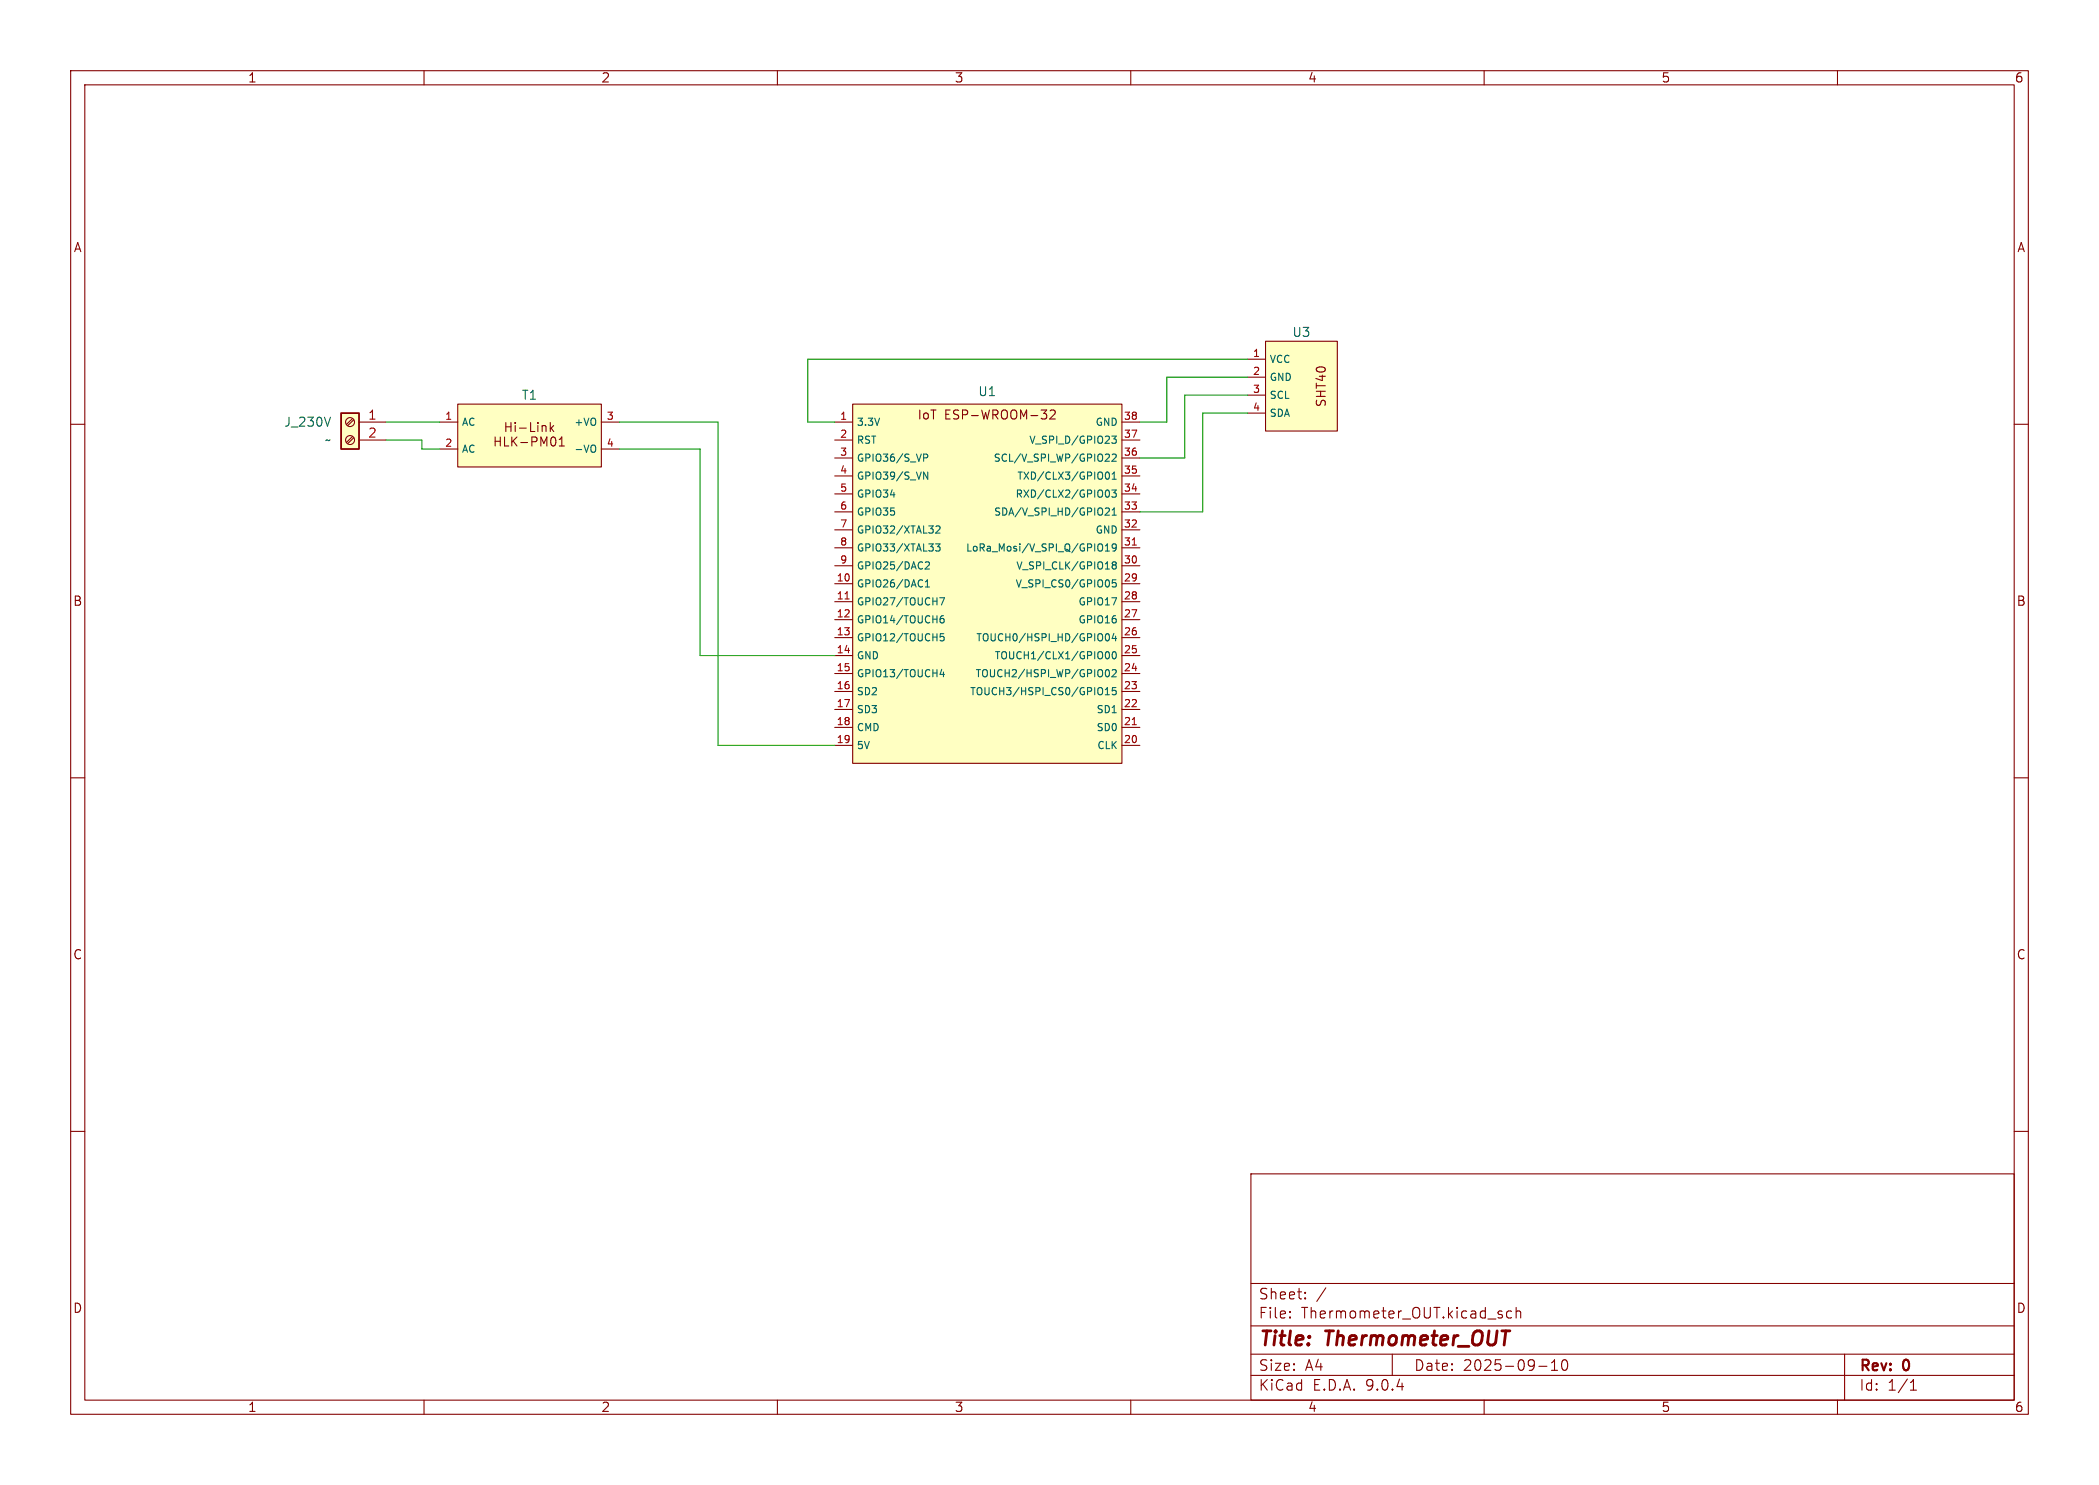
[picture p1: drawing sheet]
<svg xmlns="http://www.w3.org/2000/svg" width="297mm" height="210mm" viewBox="0 0 297 210" stroke-linecap="round" stroke-linejoin="round" font-family="sans-serif">
<g fill="none" stroke="#840000" stroke-width=".15">
<path d="M10 10h277v190h-277zM12 12h273v186h-273zM60 10v2M110 10v2M160 10v2M210 10v2M260 10v2M10 60h2M285 60h2M10 110h2M285 110h2M10 160h2"/>
<path d="M177 166h108v32h-108zM285 160h2M60 198v2M110 198v2M160 198v2M177 194.5h108M177 191.5h108M177 187.5h108M177 181.5h108M182.5 186.3h.1l-.1 .1M182.5 186.3v.1M182.5 185.5v.1"/>
<path d="M182.5 185.5h.1l-.1 .1M184.7 183.6v.1M184.7 183.6h-.1l.1 .1M184.7 182.8v.1M184.7 182.8h-.1l.1 .1M187.6 182.1l-1.3 2M197 191.5v3M210 198v2M213.9 185.5l-.4-.1-.3 .3v.4l.1 .2 .2 .1 .4-.1M214.5 185.5a.37 .37 0 0 1 .7 .1v.8M214.5 184.9v1.5M217.7 193.2h1.2"/>
<path d="M219.5 193.8h.9M219.5 192.7l.5-.4v1.5M221.1 192.4a.36 .36 0 0 1 .4-.1 .36 .36 0 0 1 .2 .3 .77 .77 0 0 1-.4 1.2 .91 .91 0 0 1-.2-1.4zM260 198v2M261 191.5v6.5M270.3 196.6h.9M270.3 195.5l.4-.4v1.5"/>
</g>
<path d="M48.3 58.4h2.5v5.1h-2.5z" fill="#ffffc2"/>
<path d="M48.3 58.4h2.5v5.1h-2.5z" fill="none" stroke="#840000" stroke-width=".25"/>
<g fill="none" stroke="#840000" stroke-width=".15">
<path d="M49.9 59.2l-.9 .8M50.1 59.4l-.9 .8M50.8 59.7h3.8M49.9 61.7l-.9 .9M50.1 61.9l-.9 .8M50.8 62.2h3.8"/>
<circle cx="49.5" cy="59.7" r=".63"/>
<circle cx="49.5" cy="62.2" r=".63"/>
</g>
<path d="M46.8 59l-.5 1.3" fill="none" stroke="#006464" stroke-width=".15"/>
<path d="M64.8 57.2h20.3v8.8h-20.3z" fill="#ffffc2"/>
<g fill="none" stroke="#840000" stroke-width=".15">
<path d="M62.2 59.7h2.6M64.8 57.2h20.3v8.8h-20.3zM71.6 59.8v1.2M72.3 59.8v1.2M72.9 59.8v.1M75.1 59.8v1.2h.6M76.1 59.8v.1M77.9 59.8v1.2M85.1 59.7h2.5M62.2 63.5h2.6M70.1 61.8v1.3M70.1 62.4h.7"/>
<path d="M70.8 61.8v1.3M71.4 61.8v1.3h.6M71.6 60.4h.7M72.4 61.8v1.3M72.6 62.3l.5 .8M72.9 60.2v.8M73.1 61.8l-.7 .7M73.5 60.5h1M73.7 62.6h1M75.3 62.5l.6-.1 .1-.2-.1-.3-.2-.1h-.4v1.3M76.1 60.2v.8M76.5 63.1v-1.3l.5 .9 .4-.9v1.3"/>
<path d="M76.7 60.2v.8M76.7 60.3l.2-.1h.3l.1 .8M78 60.5l.3 .5M78.1 61.9l.1-.1a.69 .69 0 0 1 .3 1.1l-.2 .2a.69 .69 0 0 1-.3-1.2zM78.3 60.2l-.4 .5M79.1 63.1h.8M79.1 62.2l.4-.4v1.3M85.1 63.5h2.5"/>
</g>
<path d="M84 62.9l.1 .1a.65 .65 0 0 1-.1 1" fill="none" stroke="#006464" stroke-width=".15"/>
<path d="M120.6 57.2h38.1v50.8h-38.1z" fill="#ffffc2"/>
<g fill="none" stroke="#840000" stroke-width=".15">
<path d="M118.1 59.7h2.5M120.6 57.2h38.1v50.8h-38.1zM147.3 58h.8l-.4 .5M148 58.5l.1 .2v.3l-.1 .2M148.6 58.1l.2-.1h.3l.2 .1v.2v.2l-.8 .8h.8M158.7 59.7h2.6M118.1 62.2h2.5M118.1 64.8h2.5M118.1 67.3h2.5M118.1 69.9h2.5M118.1 72.4h2.5M118.1 74.9h2.5"/>
<path d="M118.1 77.5h2.5M158.7 62.2h2.6M158.7 64.8h2.6M158.7 67.3h2.6M158.7 69.9h2.6M158.7 72.4h2.6M158.7 74.9h2.6M158.7 77.5h2.6M118.1 80h2.5M118.1 82.6h2.5M118.1 85.1h2.5M118.1 87.6h2.5"/>
<path d="M118.1 90.2h2.5M118.1 92.7h2.5M118.1 95.3h2.5M118.1 97.8h2.5M158.7 80h2.6M158.7 82.6h2.6M158.7 85.1h2.6M158.7 87.6h2.6M158.7 90.2h2.6M158.7 92.7h2.6M158.7 95.3h2.6M158.7 97.8h2.6"/>
<path d="M118.1 100.3h2.5M118.1 102.9h2.5M118.1 105.4h2.5M158.7 100.3h2.6M158.7 102.9h2.6M158.7 105.4h2.6"/>
</g>
<g fill="none" stroke="#006464" stroke-width=".15">
<path d="M130.7 64.2h.4l.2 .2-.1 .3h-.5M130.7 66.8l.6 1v-1M130.9 79.6l.4-.1 .2 .2-.6 .8h.6M132.4 76.9h.6l-.3 .4 .3 .1v.4l-.2 .1-.4-.1M132.4 74.5l.4-.1 .2 .3-.6 .7h.6M155.9 77a.72 .72 0 0 1 0 .9M156.4 77.9h.6M156.4 69.7l.1-.3 .1-.1a.54 .54 0 0 1 .4 .5 .54 .54 0 0 1-.4 .5l-.1-.1-.1-.3M156.4 71.9l.4-.1 .2 .3-.6 .8h.6M156.4 77.2l.3-.3v1M156.5 66.9l.1-.1a.54 .54 0 0 1 .4 .5 .54 .54 0 0 1-.4 .5l-.1-.1-.1-.3zM156.5 64.2l.4 .1 .1 .2-.6 .7h.6"/>
<path d="M157.3 61.7h.6l-.3 .4 .3 .1v.4l-.1 .1-.5-.1M157.3 69.3h.6l-.3 .4 .3 .1v.4l-.1 .1-.5-.1M157.4 64.3l.4-.1 .1 .3-.6 .7h.6M157.4 67.8h.5M157.4 67l.3-.2v1M157.4 72.1l.3-.3v1.1M157.4 72.9h.5M157.6 79.9l-.2-.2 .2-.2h.3v.1l-.1 .3M157.6 79.9l-.2 .2v.3l.2 .1 .3-.1v-.1v-.3l-.1-.1M157.6 79.9h.2M157.9 77.4l-.1 .1h-.2l-.2-.1 .1-.4 .3-.1 .1 .1a.67 .67 0 0 1-.2 .9h-.2M130.9 83h.6"/>
<path d="M130.9 82.3l.3-.3v1M133 84.5h.6l-.4 1.1M133.3 94.6l-.3 .8h.6M133.5 87.1h-.3a.68 .68 0 0 0 0 1l.3-.1 .1-.3-.2-.2h-.2l-.2 .2M133.5 95v.7M133.5 89.6h-.4l-.1 .5 .2-.1 .3 .1 .1 .1-.1 .3-.1 .1-.4-.1M156.4 95.1l.1-.3 .1-.1a.54 .54 0 0 1 .4 .5 .54 .54 0 0 1-.4 .5l-.1-.1-.1-.3M156.4 97.5l.3-.3v1.1M156.4 98.3h.6M156.5 92.3l.1-.1a.54 .54 0 0 1 .4 .5 .54 .54 0 0 1-.4 .5l-.1-.1-.1-.3zM156.5 89.7l.1-.1a.54 .54 0 0 1 .4 .5 .54 .54 0 0 1-.4 .5l-.1-.1-.1-.3zM157.4 94.8l.4-.1 .1 .3-.6 .7h.6"/>
<path d="M157.5 92.3l.1-.1a.54 .54 0 0 1 .4 .5 .54 .54 0 0 1-.4 .5l-.1-.1-.1-.3zM157.6 89.6l-.2 .7h.6M157.9 90v.6M157.9 82h-.5v.5l.1-.1h.4v.2v.3l-.1 .1-.4-.1M157.9 97.2h-.5v.5l.1-.1 .4 .1v.1v.4l-.1 .1-.4-.1"/>
</g>
<path d="M160.2 77.1h.6M119.6 84.7h.6M160.2 102.5h.6" fill="none" stroke="#a90000" stroke-width=".15"/>
<path d="M179.1 48.3h10.1v12.7h-10.1z" fill="#ffffc2"/>
<path d="M176.5 50.8h2.6M176.5 53.3h2.6M176.5 55.9h2.6M176.5 58.4h2.6M179.1 48.3h10.1v12.7h-10.1z" fill="none" stroke="#840000" stroke-width=".15"/>
<path d="M54.6 59.7h7.6M87.6 59.7h14v45.7h16.5M176.5 50.8h-62.2v8.9h3.8M176.5 53.3h-11.4v6.4h-3.8M176.5 55.9h-8.9v8.9h-6.3M176.5 58.4h-6.3v14h-8.9M54.6 62.2h5.1v1.3h2.5M87.6 63.5h11.5v29.2h19" fill="none" stroke="#009600" stroke-width=".15"/>
<g font-size="2.8" fill="#840000">
<text x="178" y="190.9">Title:</text>
<text x="187.7" y="190.9">Thermometer_OUT</text>
</g>
<g font-size="2.1" fill="#840000">
<text x="178" y="184">Sheet:</text>
<text x="178" y="186.7">File:</text>
<text x="184.1" y="186.7">Thermometer_OUT.kicad_sch</text>
<text x="178" y="196.9">KiCad</text>
<text x="178" y="194.1">Size:</text>
<text x="184.7" y="194.1">A4</text>
<text x="185.7" y="196.9">E.D.A.</text>
<text x="193.3" y="196.9">9.0.4</text>
<text x="200" y="194.1">Date:</text>
<text x="207" y="194.1">2025-09-10</text>
<text x="263" y="194.3">Rev:</text>
<text x="263" y="196.9">Id:</text>
<text x="267.1" y="196.9">1/1</text>
<text x="269.4" y="194.3">0</text>
</g>
<g font-size="1.8" fill="#840000">
<text x="35" y="11.9">1</text>
<text x="85" y="11.9">2</text>
<text x="135" y="11.9">3</text>
<text x="185" y="11.9">4</text>
<text x="235" y="11.9">5</text>
<text x="285" y="11.9">6</text>
<text x="10.3" y="35.9">A</text>
<text x="285.3" y="35.9">A</text>
<text x="129.7" y="59.5">IoT</text>
<text x="133.6" y="59.5">ESP-WROOM-32</text>
<text x="187.8" y="57.7" transform="rotate(-90 187.8 57.7)">SHT40</text>
<text x="10.3" y="85.9">B</text>
<text x="285.3" y="85.9">B</text>
<text x="10.3" y="135.9">C</text>
<text x="285.3" y="135.9">C</text>
<text x="10.3" y="185.9">D</text>
<text x="285.3" y="185.9">D</text>
<text x="35" y="199.9">1</text>
<text x="85" y="199.9">2</text>
<text x="135" y="199.9">3</text>
<text x="185" y="199.9">4</text>
<text x="235" y="199.9">5</text>
<text x="285" y="199.9">6</text>
</g>
<g font-size="1.8" fill="#006464">
<text x="182.8" y="47.9">U3</text>
<text x="73.7" y="56.7">T1</text>
<text x="138.3" y="56.2">U1</text>
<text x="40.1" y="60.6">J_230V</text>
<text x="45.9" y="63.1">~</text>
</g>
<g font-size="1.8" fill="#a90000">
<text x="52" y="59.4">1</text>
<text x="52" y="62">2</text>
</g>
<g font-size="1.4" fill="#a90000">
<text x="177.2" y="50.5">1</text>
<text x="177.2" y="53.1">2</text>
<text x="62.9" y="59.4">1</text>
<text x="85.7" y="59.4">3</text>
<text x="118.8" y="59.4">1</text>
<text x="158.9" y="59.4">38</text>
<text x="177.2" y="55.6">3</text>
<text x="177.2" y="58.2">4</text>
<text x="62.9" y="63.2">2</text>
<text x="85.7" y="63.2">4</text>
<text x="118.8" y="62">2</text>
<text x="118.8" y="64.5">3</text>
<text x="158.9" y="62">37</text>
<text x="158.9" y="64.5">36</text>
<text x="118.8" y="67.1">4</text>
<text x="118.8" y="69.6">5</text>
<text x="158.9" y="67.1">35</text>
<text x="158.9" y="69.6">34</text>
<text x="118.8" y="72.1">6</text>
<text x="118.8" y="74.7">7</text>
<text x="118.8" y="77.2">8</text>
<text x="158.9" y="72.1">33</text>
<text x="158.9" y="74.7">32</text>
<text x="158.9" y="77.2">31</text>
<text x="118.3" y="82.3">10</text>
<text x="118.8" y="79.8">9</text>
<text x="158.9" y="79.8">30</text>
<text x="158.9" y="82.3">29</text>
<text x="118.3" y="84.8">11</text>
<text x="118.3" y="87.4">12</text>
<text x="118.3" y="89.9">13</text>
<text x="158.9" y="84.8">28</text>
<text x="158.9" y="87.4">27</text>
<text x="158.9" y="89.9">26</text>
<text x="118.3" y="92.5">14</text>
<text x="118.3" y="95">15</text>
<text x="158.9" y="92.5">25</text>
<text x="158.9" y="95">24</text>
<text x="118.3" y="97.5">16</text>
<text x="118.3" y="100.1">17</text>
<text x="158.9" y="97.5">23</text>
<text x="158.9" y="100.1">22</text>
<text x="118.3" y="102.6">18</text>
<text x="118.3" y="105.2">19</text>
<text x="158.9" y="102.6">21</text>
<text x="158.9" y="105.2">20</text>
</g>
<g font-size="1.4" fill="#006464">
<text x="179.6" y="51.5">VCC</text>
<text x="179.6" y="54.1">GND</text>
<text x="179.6" y="56.6">SCL</text>
<text x="179.6" y="59.2">SDA</text>
<text x="65.3" y="60.4">AC</text>
<text x="65.3" y="64.2">AC</text>
<text x="81.1" y="60.4">+VO</text>
<text x="81.1" y="64.2">-VO</text>
<text x="121.2" y="60.4">3.3V</text>
<text x="121.2" y="63">RST</text>
<text x="121.2" y="65.5">GPIO36/S_VP</text>
<text x="140.5" y="65.5">SCL/V_SPI_WP/GPIO22</text>
<text x="145.5" y="63">V_SPI_D/GPIO23</text>
<text x="154.9" y="60.4">GND</text>
<text x="121.2" y="68">GPIO39/S_VN</text>
<text x="121.2" y="70.6">GPIO34</text>
<text x="143.6" y="70.6">RXD/CLX2/GPIO03</text>
<text x="143.8" y="68">TXD/CLX3/GPIO01</text>
<text x="121.2" y="73.1">GPIO35</text>
<text x="121.2" y="75.7">GPIO32/XTAL32</text>
<text x="140.5" y="73.1">SDA/V_SPI_HD/GPIO21</text>
<text x="154.9" y="75.7">GND</text>
<text x="121.2" y="78.2">GPIO33/XTAL33</text>
<text x="121.2" y="80.7">GPIO25/DAC2</text>
<text x="121.2" y="83.3">GPIO26/DAC1</text>
<text x="136.6" y="78.2">LoRa_Mosi/V_SPI_Q/GPIO19</text>
<text x="143.6" y="83.3">V_SPI_CS0/GPIO05</text>
<text x="143.7" y="80.7">V_SPI_CLK/GPIO18</text>
<text x="121.2" y="85.8">GPIO27/TOUCH7</text>
<text x="121.2" y="88.4">GPIO14/TOUCH6</text>
<text x="152.5" y="85.8">GPIO17</text>
<text x="152.5" y="88.4">GPIO16</text>
<text x="121.2" y="90.9">GPIO12/TOUCH5</text>
<text x="121.2" y="93.4">GND</text>
<text x="121.2" y="96">GPIO13/TOUCH4</text>
<text x="137.9" y="96">TOUCH2/HSPI_WP/GPIO02</text>
<text x="138" y="90.9">TOUCH0/HSPI_HD/GPIO04</text>
<text x="140.6" y="93.4">TOUCH1/CLX1/GPIO00</text>
<text x="121.2" y="98.5">SD2</text>
<text x="121.2" y="101.1">SD3</text>
<text x="137.1" y="98.5">TOUCH3/HSPI_CS0/GPIO15</text>
<text x="155" y="101.1">SD1</text>
<text x="121.2" y="103.6">CMD</text>
<text x="121.2" y="106.1">5V</text>
<text x="155" y="103.6">SD0</text>
<text x="155.1" y="106.1">CLK</text>
</g>
</svg>
